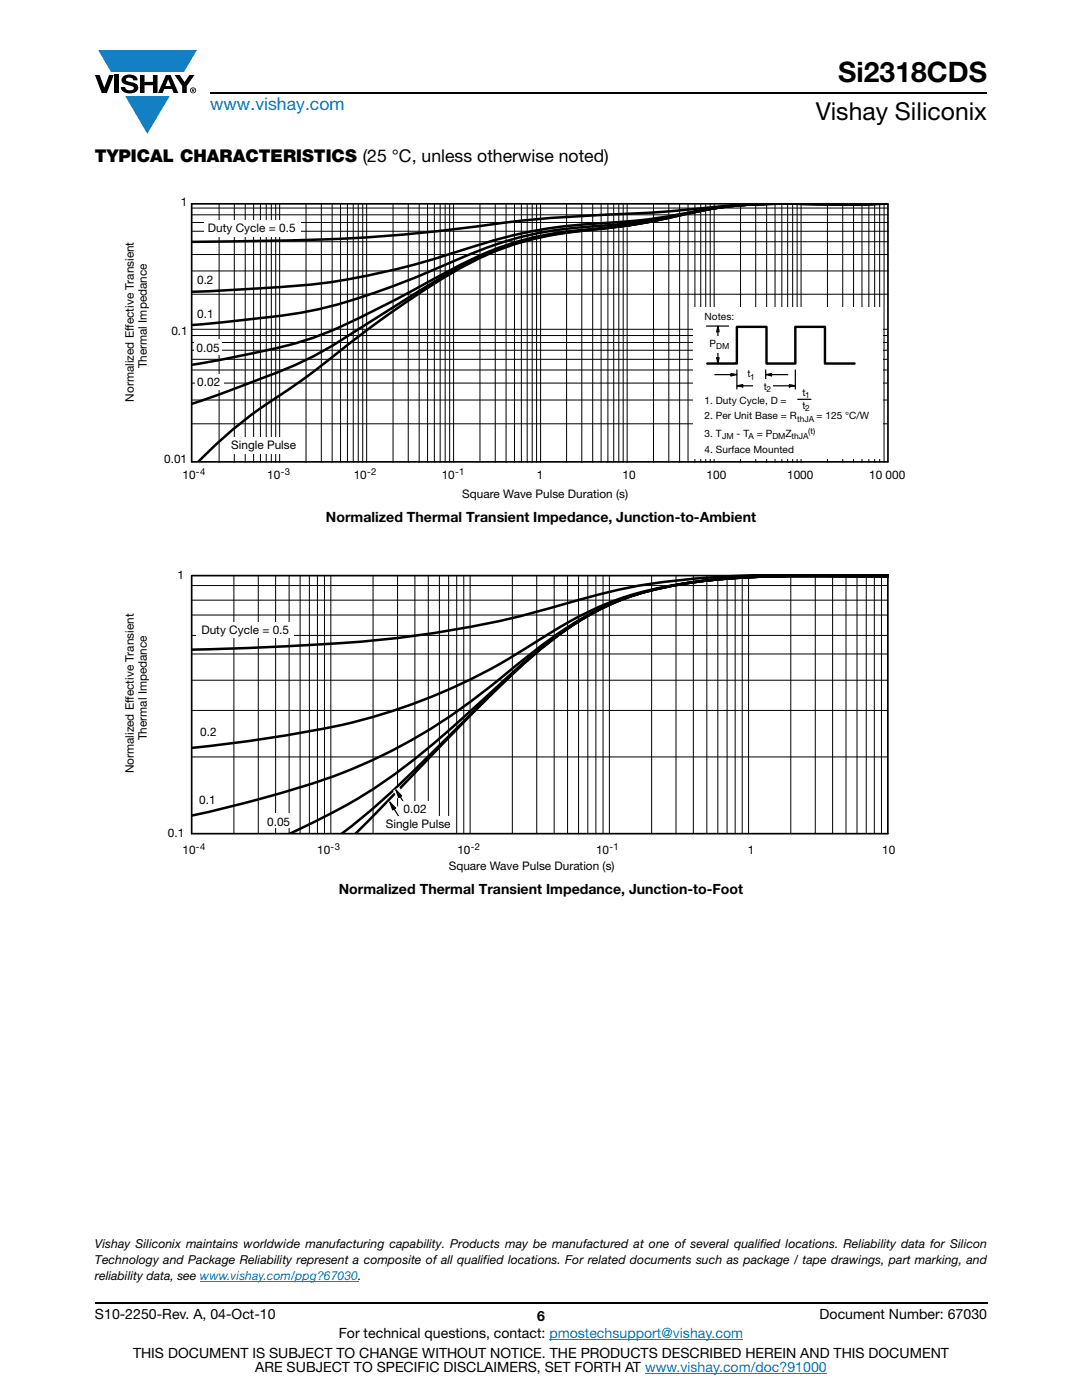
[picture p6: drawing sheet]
<svg xmlns="http://www.w3.org/2000/svg" width="216mm" height="279mm" viewBox="0 0 216 279" stroke-linecap="round" stroke-linejoin="round" font-family="sans-serif">
<g fill="#147fc3">
<path d="M19.6 10h19.7l-2.6 4.3h-1.1h-13.5z"/>
<path d="M25 19.2h8.9l-4.5 7.5z"/>
</g>
<g fill="#000">
<path d="M18.9 15h1l.9 2.5 1-2.5h.9l-1.4 3.6h-1zM22.9 15h.9v3.6h-.9zM24.6 15.3a2.1 2.1 0 0 1 2.8 .3l.1 .4h-.9a.79 .79 0 0 0-.7-.5 .79 .79 0 0 0-.8 .4l.3 .3 1 .2a1.08 1.08 0 0 1 1.2 1 1.08 1.08 0 0 1-1.1 1.2 1.73 1.73 0 0 1-2.4-1.2h.9a.96 .96 0 0 0 .8 .6 .96 .96 0 0 0 .9-.4 1.31 1.31 0 0 0-1.2-.6 1.03 1.03 0 0 1-1.1-.6 1.03 1.03 0 0 1 .2-1.1zM27.9 15h.9v1.3h1.7v-1.3h.9v3.6h-.9v-1.6h-1.7v1.6h-.9zM34.8 15h1.1l.9 1.4 1-1.4h1l-1.5 2.2v1.4h-.9v-1.4z"/>
<path d="M33.6 15.9l.5 1.3h-1.1zM33.1 15l-1.6 3.6h1l.3-.8h1.5l.3 .8h1l-1.6-3.6z"/>
<path d="M38.4 17.8h.2v.2h-.2zM38.3 17.7v.7h.1v-.3l.4 .3-.2-.3 .2-.2-.1-.2z"/>
<path d="M38.1 18a.46 .46 0 0 1 .9 0 .46 .46 0 0 1-.9 0zM37.9 18a.6 .6 0 0 0 1.2 0 .6 .6 0 0 0-1.2 0z"/>
</g>
<path d="M42 18.6h155M18.9 260h178.1" fill="none" stroke="#000" stroke-width=".36"/>
<path d="M39.9 255.7h31.6M109.6 267.3h38.7M128.7 274h36.3" fill="none" stroke="#007ec4" stroke-width=".2"/>
<path d="M24.7 39.1h155.9v60.7h-155.9z" fill="#fff"/>
<g fill="none" stroke="#000" stroke-width=".2">
<path d="M38.3 44.4h138.9M38.3 42.9h138.9M38.3 46.2h138.9M38.3 58.7h138.9M38.3 54.1h138.9M38.3 50.8h138.9M38.3 48.2h138.9M38.3 41.5h138.9M43.7 40.8v51.5M46.8 40.8v51.5M48.9 40.8v51.5M50.6 40.8v51.5"/>
<path d="M52 40.8v51.5M53.1 40.8v51.5M54.1 40.8v51.5M55 40.8v51.5M55.8 40.8v51.5M61.1 40.8v51.5M64.1 40.8v51.5M66.3 40.8v51.5M68 40.8v51.5M69.3 40.8v51.5M70.5 40.8v51.5M71.5 40.8v51.5"/>
<path d="M72.4 40.8v51.5M73.2 40.8v51.5M78.4 40.8v51.5M81.5 40.8v51.5M83.6 40.8v51.5M85.3 40.8v51.5M86.7 40.8v51.5M87.8 40.8v51.5M88.8 40.8v51.5M89.7 40.8v51.5M90.5 40.8v51.5M95.8 40.8v51.5"/>
<path d="M98.8 40.8v51.5M101 40.8v51.5M102.7 40.8v51.5M104 40.8v51.5M105.2 40.8v51.5M106.2 40.8v51.5M107.1 40.8v51.5M107.9 40.8v51.5M130.4 40.8v51.5M133.5 40.8v51.5M135.6 40.8v51.5M137.3 40.8v51.5"/>
<path d="M138.7 40.8v51.5M139.8 40.8v51.5M140.8 40.8v51.5M141.7 40.8v51.5M142.5 40.8v51.5M147.8 40.8v51.5M150.8 40.8v51.5M153 40.8v51.5M154.7 40.8v51.5M156 40.8v51.5M157.2 40.8v51.5M158.2 40.8v51.5"/>
<path d="M159.1 40.8v51.5M159.8 40.8v51.5M165.1 40.8v51.5M168.2 40.8v51.5M170.3 40.8v51.5M172 40.8v51.5M173.4 40.8v51.5M174.5 40.8v51.5M175.5 40.8v51.5M176.4 40.8v51.5M38.3 65.7h138.7M38.3 79.8h138.7"/>
<path d="M38.3 76.5h138.7M38.3 73.8h138.7M38.3 71.7h138.7M38.3 69.9h138.7M38.3 68.4h138.7M38.3 67h138.7M38.3 84.6h138.7"/>
</g>
<path d="M175.4 40.6l-7.5 .1a204.1 204.1 0 0 0-29.5 1 391.1 391.1 0 0 1-24 1.5l-10.3 .8a371.6 371.6 0 0 1-40.4 3.8l-25.4 .5M175.4 40.6l-5.3 .2-7.1-.1a103.5 103.5 0 0 0-24.6 1.6 124.6 124.6 0 0 1-21.2 2.4 95.8 95.8 0 0 0-25.8 5.5 141.8 141.8 0 0 1-41.8 7.5l-11.3 .5M175.4 40.6l-5.3 .2-8.9-.1a94.5 94.5 0 0 0-27.9 2.6 129.3 129.3 0 0 1-18.6 2.2 73.5 73.5 0 0 0-25 7 145.1 145.1 0 0 1-27.9 9.6 316 316 0 0 1-23.5 2.8M175.4 40.6l-5.3 .2-7.1-.1a99.5 99.5 0 0 0-23.3 1.4 133.5 133.5 0 0 1-24.9 3.9 61.9 61.9 0 0 0-25.3 8.1l-1.1 .6a242.9 242.9 0 0 1-24.1 12 130.6 130.6 0 0 1-21 5.2l-5 .9M175.4 40.6l-5.3 .2-8.9-.1a89.5 89.5 0 0 0-24 1.9 133.2 133.2 0 0 1-22.4 3.6 60 60 0 0 0-26.5 9.1l-15.8 9.8a85.5 85.5 0 0 1-21.9 11l-7.3 2.8-5 1.7M177.1 40.6l-5.5 .2-7.5-.1a117.4 117.4 0 0 0-23.2 1.2 180.7 180.7 0 0 1-19.9 3.6 80.2 80.2 0 0 0-20.1 3.9 92.9 92.9 0 0 0-20.5 11.4 476.1 476.1 0 0 0-19.6 14.7 211.6 211.6 0 0 0-14.4 10.3l-3.2 2.8-3.6 3.6" fill="none" stroke="#000" stroke-width=".5"/>
<path d="M138.3 61.4h37.7v30.2h-37.7z" fill="#fff"/>
<path d="M141 65.1h4.4M142.6 74.8h3.6M145.9 74.5l1.1 .3-1.1 .2zM147 77l1.2-.2v.4zM147 73.8v3.8M147.9 77h3.5M152.8 74.8l1.2-.3v.5zM152.8 73.8v1.9M153.6 74.8h3.6M154.3 77h3.6M157.5 76.8l1.2 .2-1.2 .2zM158.7 73.8v3.8" fill="none" stroke="#000" stroke-width=".24"/>
<path d="M145.9 74.5l1.1 .3-1.1 .2zM147 77l1.2-.2v.4zM152.8 74.8l1.2-.3v.5zM157.5 76.8l1.2 .2-1.2 .2z" fill="#000"/>
<g fill="#fff">
<path d="M147.5 73.2h3.9v2.4h-3.9z"/>
<path d="M150.4 75.7h3.9v2.4h-3.9z"/>
</g>
<path d="M143 71.4h.5l-.2 1.2zM143.3 65.1l.2 1.1h-.5z" fill="#000"/>
<path d="M143 71.4h.5l-.2 1.2zM143.3 65.9v5.8M143.3 65.1l.2 1.1h-.5z" fill="none" stroke="#000" stroke-width=".24"/>
<path d="M140 67.1h6.2v3.3h-6.2z" fill="#fff"/>
<path d="M141.1 72.6h5.9v-7.4h5.9v7.4h5.8v-7.4h5.9v7.4h5.9" fill="none" stroke="#000" stroke-width=".48"/>
<path d="M159.2 79.7h2.6" fill="none" stroke="#000" stroke-width=".24"/>
<g fill="#fff">
<path d="M40.7 43.9h19.3v3.2h-19.3z"/>
<path d="M45.7 87.3h14.1v3.2h-14.1z"/>
<path d="M39 74.6h5.6v3.1h-5.6z"/>
<path d="M38.7 67.8h5.5v3h-5.5z"/>
</g>
<path d="M38.2 40.7l.1 51.5h138.9M38.3 40.7h138.9M177.2 40.7v51.5" fill="none" stroke="#000" stroke-width=".34"/>
<path d="M113.1 40.8v51.5M116.1 40.8v51.5M118.3 40.8v51.5M119.9 40.8v51.5M121.3 40.8v51.5M122.5 40.8v51.5M123.5 40.8v51.5M124.4 40.8v51.5M125.1 40.8v51.5" fill="none" stroke="#000" stroke-width=".2"/>
<path d="M24.7 113.6h153.9v60.4h-153.9z" fill="#fff"/>
<path d="M177.3 114.6a457.4 457.4 0 0 0-38.8 .9 118.5 118.5 0 0 0-26.7 5.3 214 214 0 0 1-52.4 8.1l-21.2 .8M177.3 115h-13.5a154 154 0 0 0-32.2 2.3 65.1 65.1 0 0 0-23.4 10 120.2 120.2 0 0 1-50.6 19.4l-8.8 1.3-10.6 1.3M177.3 115h-11.2a164.8 164.8 0 0 0-32.2 1.9 56.6 56.6 0 0 0-25.2 11.5l-3.1 2.3a173.5 173.5 0 0 1-20.6 15.3 114.6 114.6 0 0 1-31.6 13l-8.2 2.2-7 1.6M177.3 115h-11.1a180 180 0 0 0-30.1 1.5 55.1 55.1 0 0 0-28.1 12.8l-4.3 3.7-8.9 8.1a142.8 142.8 0 0 1-24.8 19.1l-5.1 2.7-7.1 3.5M177.3 115h-11.1a180.1 180.1 0 0 0-30.1 1.5 54 54 0 0 0-28.2 13 378.7 378.7 0 0 0-19.9 18.9 182.9 182.9 0 0 1-19.8 18M177.3 115h-11.1a180 180 0 0 0-30.1 1.5 54 54 0 0 0-28.2 13 347.9 347.9 0 0 0-24.6 24.2l-12.4 12.7" fill="none" stroke="#000" stroke-width=".5"/>
<g fill="none" stroke="#000" stroke-width=".2">
<path d="M38.2 119.8h138.9M38.2 116.9h138.9M46.7 114.9v51.5M51.5 114.9v51.5M55 114.9v51.5M57.7 114.9v51.5M59.9 114.9v51.5M61.7 114.9v51.5M63.3 114.9v51.5M64.7 114.9v51.5M66 114.9v51.5M74.4 114.9v51.5"/>
<path d="M79.3 114.9v51.5M82.8 114.9v51.5M85.5 114.9v51.5M87.7 114.9v51.5M89.5 114.9v51.5M91.1 114.9v51.5M92.5 114.9v51.5M93.8 114.9v51.5M102.2 114.9v51.5M107.1 114.9v51.5M110.6 114.9v51.5M113.3 114.9v51.5"/>
<path d="M115.4 114.9v51.5M117.3 114.9v51.5M118.9 114.9v51.5M120.3 114.9v51.5M121.6 114.9v51.5M130 114.9v51.5M134.9 114.9v51.5M138.3 114.9v51.5M141 114.9v51.5M143.2 114.9v51.5M145.1 114.9v51.5M146.7 114.9v51.5"/>
<path d="M148.1 114.9v51.5M149.4 114.9v51.5M157.8 114.9v51.5M162.7 114.9v51.5M166.1 114.9v51.5M168.8 114.9v51.5M171 114.9v51.5M172.9 114.9v51.5M174.5 114.9v51.5M175.9 114.9v51.5M38.2 122.7h138.9M38.2 126.8h138.9"/>
<path d="M38.2 135.8h138.9M38.2 130.5h138.9M38.2 151.1h138.9M38.2 141.8h138.9"/>
</g>
<path d="M39.2 124.2h19.5v3.2h-19.5z" fill="#fff"/>
<path d="M77.2 160.3l1.2-.8 3.8 6-1.3 .7z" fill-rule="evenodd" fill="#fff"/>
<path d="M77.8 160.1l1.1 1.2-.5 .3z" fill="#000"/>
<path d="M77.8 160.1l1.1 1.2-.5 .3zM78.6 161.4l2.7 4.2" fill="none" stroke="#000" stroke-width=".24"/>
<path d="M78.4 157.8l1.2-.8 3.7 6-1.2 .8z" fill-rule="evenodd" fill="#fff"/>
<path d="M79 157.6l1.1 1.2-.5 .4z" fill="#000"/>
<path d="M79 157.6l1.1 1.2-.5 .4zM79.8 158.9l2.7 4.3" fill="none" stroke="#000" stroke-width=".24"/>
<g fill="#fff">
<path d="M52.8 162.4h5.8v2.9h-5.8z"/>
<path d="M77.2 162.9h13.2v3.2h-13.2z"/>
<path d="M79.9 159.9h6.7v3.2h-6.7z"/>
</g>
<path d="M38.3 114.9h138.9v51.5h-138.9z" fill="none" stroke="#000" stroke-width=".34"/>
<text font-size="5.6" x="167.3" y="16.4">Si2318CDS</text>
<text font-size="4.9" x="162.8" y="24">Vishay Siliconix</text>
<text font-size="3.5" fill="#007ec4" x="42" y="21.9">www.vishay.com</text>
<text font-size="3.5" x="18.9" y="32.3">TYPICAL CHARACTERISTICS (25 °C, unless otherwise noted)</text>
<g font-size="2.8">
<text x="65" y="104.1">Normalized Thermal Transient Impedance, Junction-to-Ambient</text>
<text x="67.6" y="178.5">Normalized Thermal Transient Impedance, Junction-to-Foot</text>
<text x="18.9" y="263.3">S10-2250-Rev. A, 04-Oct-10</text>
<text x="107.2" y="263.6">6</text>
<text x="163.6" y="263.3">Document Number: 67030</text>
<text x="67.6" y="267.1">For technical questions, contact: pmostechsupport@vishay.com</text>
<text x="26.5" y="271">THIS DOCUMENT IS SUBJECT TO CHANGE WITHOUT NOTICE. THE PRODUCTS DESCRIBED HEREIN AND THIS DOCUMENT</text>
<text x="50.9" y="273.8">ARE SUBJECT TO SPECIFIC DISCLAIMERS, SET FORTH AT www.vishay.com/doc?91000</text>
</g>
<g font-size="2.5">
<text x="18.9" y="249.1">Vishay Siliconix maintains worldwide manufacturing capability. Products may be manufactured at one of several qualified locations. Reliability data for Silicon</text>
<text x="18.9" y="252.3">Technology and Package Reliability represent a composite of all qualified locations. For related documents such as package / tape drawings, part marking, and</text>
<text x="18.9" y="255.5">reliability data, see www.vishay.com/ppg?67030.</text>
</g>
<g font-size="2.4">
<text x="36.1" y="41">1</text>
<text x="41.5" y="46.3">Duty Cycle = 0.5</text>
<text x="39.3" y="56.8">0.2</text>
<text x="39.4" y="63.4">0.1</text>
<text x="34.2" y="66.9">0.1</text>
<text x="39.2" y="70.2">0.05</text>
<text x="29.3" y="73.5" transform="rotate(-90 29.3 73.5)">Thermal Impedance</text>
<text x="39.4" y="77">0.02</text>
<text x="26.7" y="80.1" transform="rotate(-90 26.7 80.1)">Normalized Effective Transient</text>
<text x="46.1" y="89.7">Single Pulse</text>
<text x="32.8" y="92.5">0.01</text>
<text x="36.4" y="95.5">10</text>
<text x="53.3" y="95.5">10</text>
<text x="70.6" y="95.5">10</text>
<text x="88.1" y="95.5">10</text>
<text x="107.1" y="95.5">1</text>
<text x="124.2" y="95.7">10</text>
<text x="141" y="95.5">100</text>
<text x="157.1" y="95.6">1000</text>
<text x="173.4" y="95.5">10 000</text>
<text x="92.2" y="99.3">Square Wave Pulse Duration (s)</text>
<text x="35.4" y="115.5">1</text>
<text x="40.2" y="126.6">Duty Cycle = 0.5</text>
<text x="29.3" y="147.7" transform="rotate(-90 29.3 147.7)">Thermal Impedance</text>
<text x="40" y="146.9">0.2</text>
<text x="26.7" y="154.3" transform="rotate(-90 26.7 154.3)">Normalized Effective Transient</text>
<text x="39.7" y="160.4">0.1</text>
<text x="33.5" y="167">0.1</text>
<text x="53.3" y="164.8">0.05</text>
<text x="77" y="165.3">Single Pulse</text>
<text x="80.5" y="162.3">0.02</text>
<text x="36.4" y="170.4">10</text>
<text x="63.3" y="170.4">10</text>
<text x="89.5" y="173.5">Square Wave Pulse Duration (s)</text>
<text x="91.3" y="170.4">10</text>
<text x="118.9" y="170.4">10</text>
<text x="149.2" y="170.4">1</text>
<text x="176" y="170.4">10</text>
</g>
<g font-size="2">
<text x="140.6" y="63.9">Notes:</text>
<text x="141.6" y="69.3">P</text>
<text x="149.1" y="75.3">t</text>
<text x="152.4" y="77.9">t</text>
<text x="140.6" y="80.6">1. Duty Cycle, D =</text>
<text x="140.6" y="83.7">2. Per Unit Ba</text>
<text x="153.2" y="83.7">se = R</text>
<text x="160.1" y="79">t</text>
<text x="160.1" y="81.7">t</text>
<text x="162.9" y="83.7">= 125 °C/W</text>
<text x="140.6" y="87.3">3. T</text>
<text x="146.9" y="87.3">- T</text>
<text x="151" y="87.3">= P</text>
<text x="156.7" y="87.3">Z</text>
<text x="140.6" y="90.4">4.</text>
<text x="142.8" y="90.4">Surface Mounted</text>
</g>
<g font-size="1.9">
<text x="39.1" y="94.8">-4</text>
<text x="56" y="94.8">-3</text>
<text x="73.3" y="94.8">-2</text>
<text x="90.8" y="94.8">-1</text>
<text x="39.1" y="169.7">-4</text>
<text x="66" y="169.7">-3</text>
<text x="94" y="169.7">-2</text>
<text x="121.6" y="169.7">-1</text>
</g>
<g font-size="1.7">
<text x="142.9" y="69.7">DM</text>
<text x="149.7" y="75.8">1</text>
<text x="153" y="78.3">2</text>
<text x="160.7" y="79.4">1</text>
<text x="160.7" y="82.1">2</text>
<text x="144.1" y="87.7">JM</text>
<text x="149.4" y="87.7">A</text>
<text x="154.1" y="87.7">DM</text>
<text x="157.9" y="87.7">thJA</text>
<text x="159" y="84.1">thJA</text>
<text x="161.3" y="86.7">(t)</text>
</g>
</svg>
